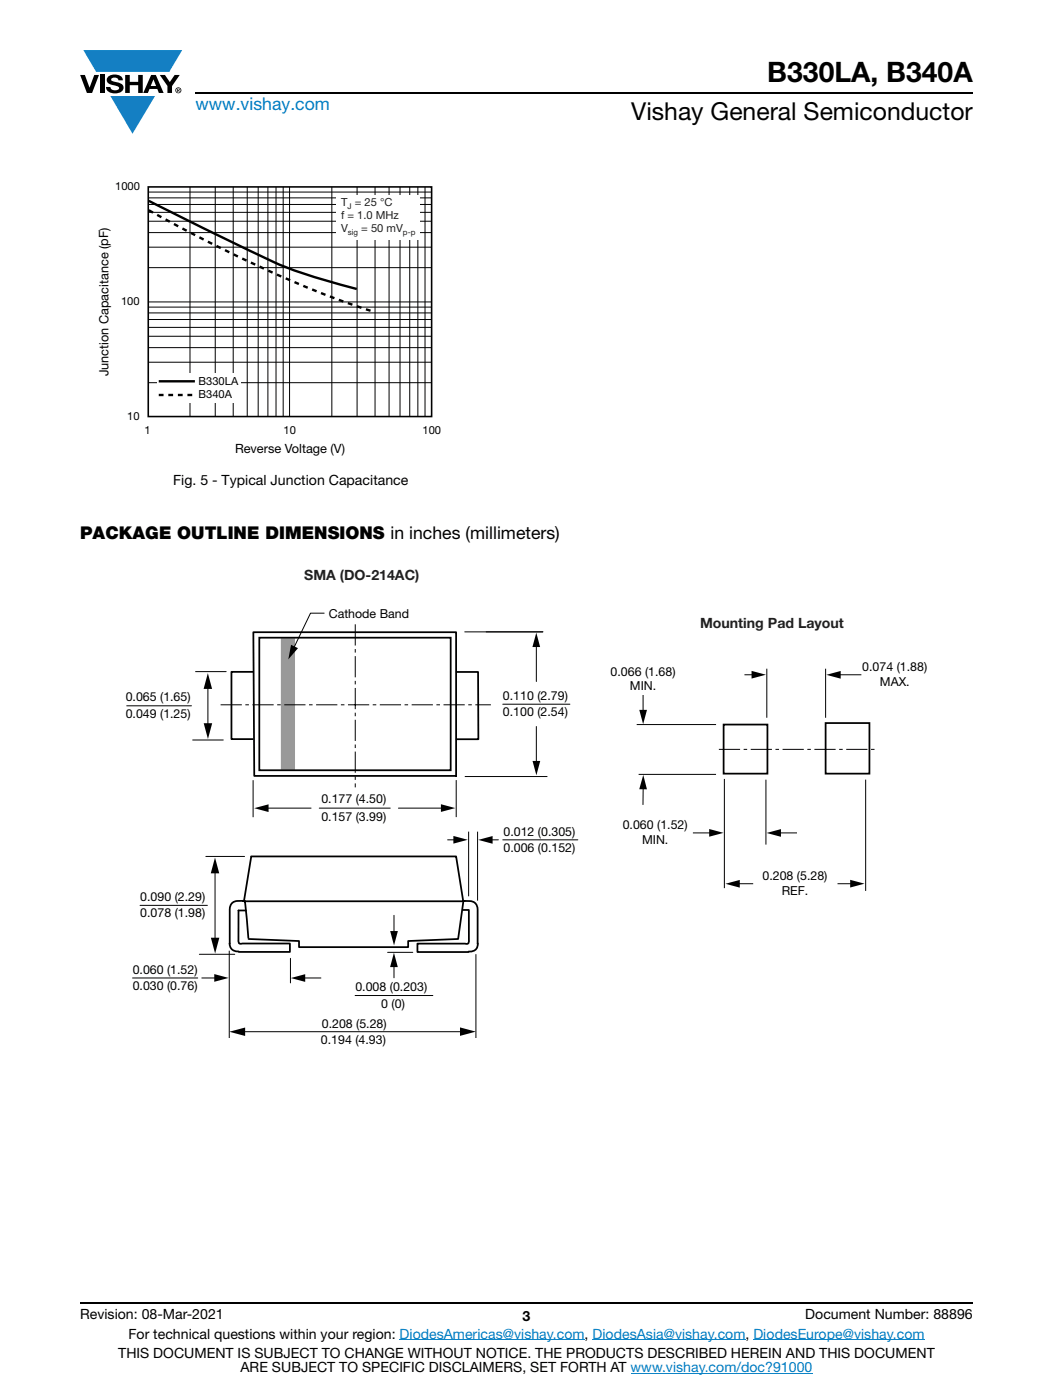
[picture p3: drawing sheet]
<svg xmlns="http://www.w3.org/2000/svg" width="210mm" height="279mm" viewBox="0 0 210 279" stroke-linecap="round" stroke-linejoin="round" font-family="sans-serif">
<g fill="#147fc3">
<path d="M16.6 10h19.7l-2.5 4.3h-1.2h-13.4z"/>
<path d="M22 19.2h8.9l-4.5 7.5z"/>
</g>
<g fill="#000">
<path d="M16 15h.9l1 2.5 .9-2.5h.9l-1.3 3.6h-1.1zM19.9 15h.9v3.6h-.9zM21.6 15.3a2.1 2.1 0 0 1 2.8 .3l.1 .4h-.9a.79 .79 0 0 0-.7-.5 .79 .79 0 0 0-.7 .4l.2 .3 1 .2a1.08 1.08 0 0 1 1.2 1 1.08 1.08 0 0 1-1.1 1.2 1.73 1.73 0 0 1-2.4-1.2h.9a.96 .96 0 0 0 .8 .6 .96 .96 0 0 0 1-.4 1.31 1.31 0 0 0-1.3-.6 1.03 1.03 0 0 1-1-.6 1.03 1.03 0 0 1 .1-1.1zM25 15h.9v1.3h1.7v-1.3h.9v3.6h-.9v-1.6h-1.7v1.6h-.9zM31.9 15h1l1 1.4 .9-1.4h1l-1.5 2.2v1.4h-.9v-1.4z"/>
<path d="M30.6 15.8l.5 1.4h-1zM30.1 15l-1.5 3.6h.9l.3-.8h1.6l.3 .8h.9l-1.5-3.6z"/>
<path d="M35.5 17.8h.2v.2h-.2zM35.3 17.7v.7h.2v-.3l.3 .3-.1-.3 .1-.2v-.2z"/>
<path d="M35.1 18a.46 .46 0 0 1 .9 0 .46 .46 0 0 1-.9 0zM35 18a.6 .6 0 0 0 1.2 0 .6 .6 0 0 0-1.2 0z"/>
</g>
<path d="M39 18.6h155M16 260h178" fill="none" stroke="#000" stroke-width=".36"/>
<path d="M79.7 267.4h36.9M118.2 267.4h30.5M125.8 274h36.2M150.2 267.4h34.2" fill="none" stroke="#007ec4" stroke-width=".2"/>
<path d="M29.6 37.3h56.5v45.8h-56.5z" fill="none" stroke="#000" stroke-width=".32"/>
<g fill="none" stroke="#000" stroke-width=".2">
<path d="M29.6 39.5h56.4M29.6 38.3h56.4M37.9 37.3v45.8M42.9 37.3v45.8M46.5 37.3v45.8M49.3 37.3v45.8M51.5 37.3v45.8M53.4 37.3v45.8M55 37.3v45.8M56.5 37.3v45.8M57.7 37.3v45.8M66.2 37.3v45.8"/>
<path d="M71.2 37.3v45.8M74.8 37.3v45.8M77.6 37.3v45.8M79.8 37.3v45.8M81.7 37.3v45.8M83.3 37.3v45.8M84.8 37.3v45.8M29.6 53.4h56.4M29.6 49.3h56.4M29.6 46.4h56.4M29.6 44.2h56.4M29.6 40.8h56.4"/>
<path d="M29.6 42.4h56.4M29.6 76.4h56.4M29.6 72.3h56.4M29.6 69.4h56.4M29.6 67.1h56.4M29.6 62.5h56.4M29.6 63.8h56.4M29.6 65.3h56.4M29.6 61.3h56.4M29.6 60.3h56.4"/>
</g>
<path d="M29.7 42a291.2 291.2 0 0 0 39.3 18.3l5.6 1.9" fill="none" stroke="#000" stroke-width=".48" stroke-dasharray="1 1" stroke-linecap="butt"/>
<path d="M29.7 40.1l1.1 .5a673.1 673.1 0 0 0 26.1 12.7l5.7 1.9 8.5 2.5" fill="none" stroke="#000" stroke-width=".48"/>
<g fill="#fff">
<path d="M67.1 38.9h16.6v8.8h-16.6z"/>
<path d="M31.3 74.5h16.6v5.9h-16.6z"/>
<path d="M31.7 76.1h7.2z"/>
</g>
<path d="M31.7 76.1h7.2" fill="none" stroke="#000" stroke-width=".48"/>
<path d="M31.7 78.8h7.2z" fill="#fff"/>
<path d="M31.7 78.8h7.2" fill="none" stroke="#000" stroke-width=".48" stroke-dasharray="1 1" stroke-linecap="butt"/>
<path d="M57.4 127.4v26.2" fill="none" stroke="#999" stroke-width="2.8" stroke-linecap="butt"/>
<g fill="none" stroke="#000" stroke-width=".2">
<path d="M39 134h6.1M41.5 136.9v8M64.6 122.4h-2.7l-3.4 7.1M92.7 126.1h15.6M107 128.6v7.4M128.2 138.7v3.5M148.5 134.7h1.9M152.9 133.5v9.7M164.6 133.5v9.7M171.8 134.7h-4.7M25.3 140.9h12.9M38.4 147.7h6.1"/>
<path d="M50.5 155.7v7.4M91 155.7v7.4M92.7 155h16.5M100.3 140.5h13.3M107 145v7.4M127 144.6h15.8M127.3 154.5h15.5M128.3 157l-.1 3.6M144.4 155.5v21.7M152.7 155.6v13M172.6 155.6v22.2M41 170.9h7.8"/>
<path d="M42.9 173.7v14M53 161.3h9M63.7 161.3h14.1M79.4 161.3h9M89.3 167.6h1.6M93.5 166v12.9M95.2 166v13.7M97.7 167.6h1.7M100.3 167.6h14.9M138.2 166.2h3.7M147 176.4h3.2M158.9 166.2h-3.7"/>
<path d="M170.1 176.4h-3.1M26.4 195.2h13M27.9 180.7h13.5M39.8 190.4h7M43.3 195.2h-3.1M45.7 189.7v17.5M57.9 191.3v4.9M64.1 195.2h-3.8M70.8 198.7h15.5M77.3 190.1h5M78.6 182.7v3.6M78.6 192.5v2.6"/>
<path d="M94.9 190.4v16.8M48.3 205.9h44"/>
</g>
<g fill="#000">
<path d="M41.4 134.3l.9 3.2h-1.7zM58 128.7l1.4 .7-1.9 2.2zM106.9 126.3l.8 2.8h-1.5zM149.9 133.9l2.8 .8-2.8 .7zM164.8 134.7l2.8-.8v1.5zM40.6 144.3h1.7l-.8 3.2zM106.2 151.9h1.5l-.7 2.8zM127.5 141.7h1.5l-.8 2.8zM128.3 154.6l.7 2.9h-1.5zM42.9 171.1l.8 3.2h-1.7zM50.7 161.3l2.9-.8v1.6zM87.9 160.5l2.9 .8-2.9 .7z"/>
<path d="M90.4 166.8l2.9 .8-2.9 .8zM95.4 167.6l2.8-.8v1.6zM141.4 165.4l2.9 .8-2.9 .8zM144.7 176.4l2.8-.8v1.5zM152.9 166.2l2.8-.7v1.5zM169.5 175.6l2.9 .8-2.9 .7zM42.1 187.1h1.6l-.8 3.2zM42.7 194.4l2.9 .8-2.9 .7zM58 195.2l2.9-.8v1.6zM77.8 185.8h1.5l-.7 2.9zM78.6 190.1l.7 2.9h-1.5zM45.7 205.9l3.2-.8v1.7z"/>
<path d="M91.7 205l3.2 .9-3.2 .8z"/>
</g>
<g fill="none" stroke="#000" stroke-width=".35">
<path d="M50.4 134.1h-4.2v13.4h4.2M51.7 127.3h38.2v26.4h-38.2zM91 134.1h4.3l.1 13.4h-4.4M91 154.9v-28.7h-40.5l.2 28.7h40.3M144.3 144.6h8.7v9.8h-8.7zM164.6 144.3h8.8v10.1h-8.8zM48.5 179.8a3.1 3.1 0 0 0-2.3 .5l-.3 .4-.1 .8v6.9M48.8 179.9l-.2 .2 .2-.2 .7 7.3M50.1 170.9h40.9l1.4 9h-43.8l1.5-8.8M92.6 179.8a3.1 3.1 0 0 1 2.3 .5l.2 .5 .1 .7v6.9M45.8 188.3a1.59 1.59 0 0 0 1.8 1.6M49 181.7h-1.4v6.5l.3 .2 9.9-.1v1.7h-10.2"/>
<path d="M92.3 181.6h1.2l-.1 6.6-.2 .2-10-.1v1.7h10.2M92.4 180.1l-1 7.3-10 .4v1.2h-21.8v-1.2l-10-.4M95.3 188.3a1.53 1.53 0 0 1-1.9 1.6"/>
</g>
<path d="M70.8 124.6v32.5M44 140.7h53.9M143.4 149.6h31" fill="none" stroke="#000" stroke-width=".2" stroke-dasharray="4.2 .7 .7 .7" stroke-linecap="butt"/>
<text font-size="5.6" x="153" y="16.4">B330LA, B340A</text>
<text font-size="4.9" x="125.9" y="23.9">Vishay General Semiconductor</text>
<text font-size="3.5" fill="#007ec4" x="39" y="22">www.vishay.com</text>
<text font-size="3.5" x="16" y="107.5">PACKAGE OUTLINE DIMENSIONS in inches (millimeters)</text>
<g font-size="2.8">
<text x="34.5" y="96.8">Fig. 5 - Typical Junction Capacitance</text>
<text x="16" y="263.3">Revision: 08-Mar-2021</text>
<text x="104.2" y="263.6">3</text>
<text x="160.6" y="263.3">Document Number: 88896</text>
<text x="25.6" y="267.1">For technical questions within your region: DiodesAmericas@vishay.com, DiodesAsia@vishay.com, DiodesEurope@vishay.com</text>
<text x="23.6" y="271">THIS DOCUMENT IS SUBJECT TO CHANGE WITHOUT NOTICE. THE PRODUCTS DESCRIBED HEREIN AND THIS DOCUMENT</text>
<text x="48" y="273.8">ARE SUBJECT TO SPECIFIC DISCLAIMERS, SET FORTH AT www.vishay.com/doc?91000</text>
</g>
<g font-size="2.8" fill="#231f20">
<text x="60.7" y="115.7">SMA (DO-214AC)</text>
<text x="139.6" y="125.4">Mounting Pad Layout</text>
</g>
<g font-size="2.5">
<text x="21.7" y="75.1" transform="rotate(-90 21.7 75.1)">Junction Capacitance (pF)</text>
<text x="46.9" y="90.4">Reverse Voltage (V)</text>
<text x="65.6" y="123.3">Cathode Band</text>
<text x="121.8" y="134.8">0.066 (1.68)</text>
<text x="125.6" y="137.8">MIN.</text>
<text x="172" y="134">0.074 (1.88)</text>
<text x="175.5" y="136.9">MAX.</text>
<text x="25.1" y="143.3">0.049 (1.25)</text>
<text x="25.1" y="140">0.065 (1.65)</text>
<text x="100.3" y="143">0.100 (2.54)</text>
<text x="100.3" y="139.7">0.110 (2.79)</text>
<text x="64.1" y="160.2">0.177 (4.50)</text>
<text x="64.1" y="163.9">0.157 (3.99)</text>
<text x="100.4" y="166.8">0.012 (0.305)</text>
<text x="124.2" y="165.5">0.060 (1.52)</text>
<text x="100.4" y="170">0.006 (0.152)</text>
<text x="128" y="168.5">MIN.</text>
<text x="28" y="179.8">0.090 (2.29)</text>
<text x="152.1" y="175.7">0.208 (5.28)</text>
<text x="155.9" y="178.7">REF.</text>
<text x="28" y="183.1">0.078 (1.98)</text>
<text x="26.5" y="197.6">0.030 (0.76)</text>
<text x="26.5" y="194.3">0.060 (1.52)</text>
<text x="70.9" y="197.8">0.008 (0.203)</text>
<text x="76" y="201.1">0 (0)</text>
<text x="64" y="208.3">0.194 (4.93)</text>
<text x="64.2" y="205.1">0.208 (5.28)</text>
</g>
<g font-size="2.2">
<text x="23" y="38">1000</text>
<text x="24.1" y="61">100</text>
<text x="39.6" y="76.8">B330LA</text>
<text x="25.4" y="83.9">10</text>
<text x="39.6" y="79.5">B340A</text>
<text x="28.8" y="86.6">1</text>
<text x="56.5" y="86.6">10</text>
<text x="84.3" y="86.6">100</text>
</g>
<g font-size="2.2" fill="#211e1e">
<text x="68" y="41">T = 25 °C</text>
<text x="68" y="43.7">f = 1.0 MHz</text>
<text x="68" y="46.4">V</text>
<text x="72" y="46.4">= 50 mV</text>
</g>
<g font-size="1.6" fill="#211e1e">
<text x="69.3" y="41.7">J</text>
<text x="69.4" y="47">sig</text>
<text x="80.4" y="47">p-p</text>
</g>
</svg>
